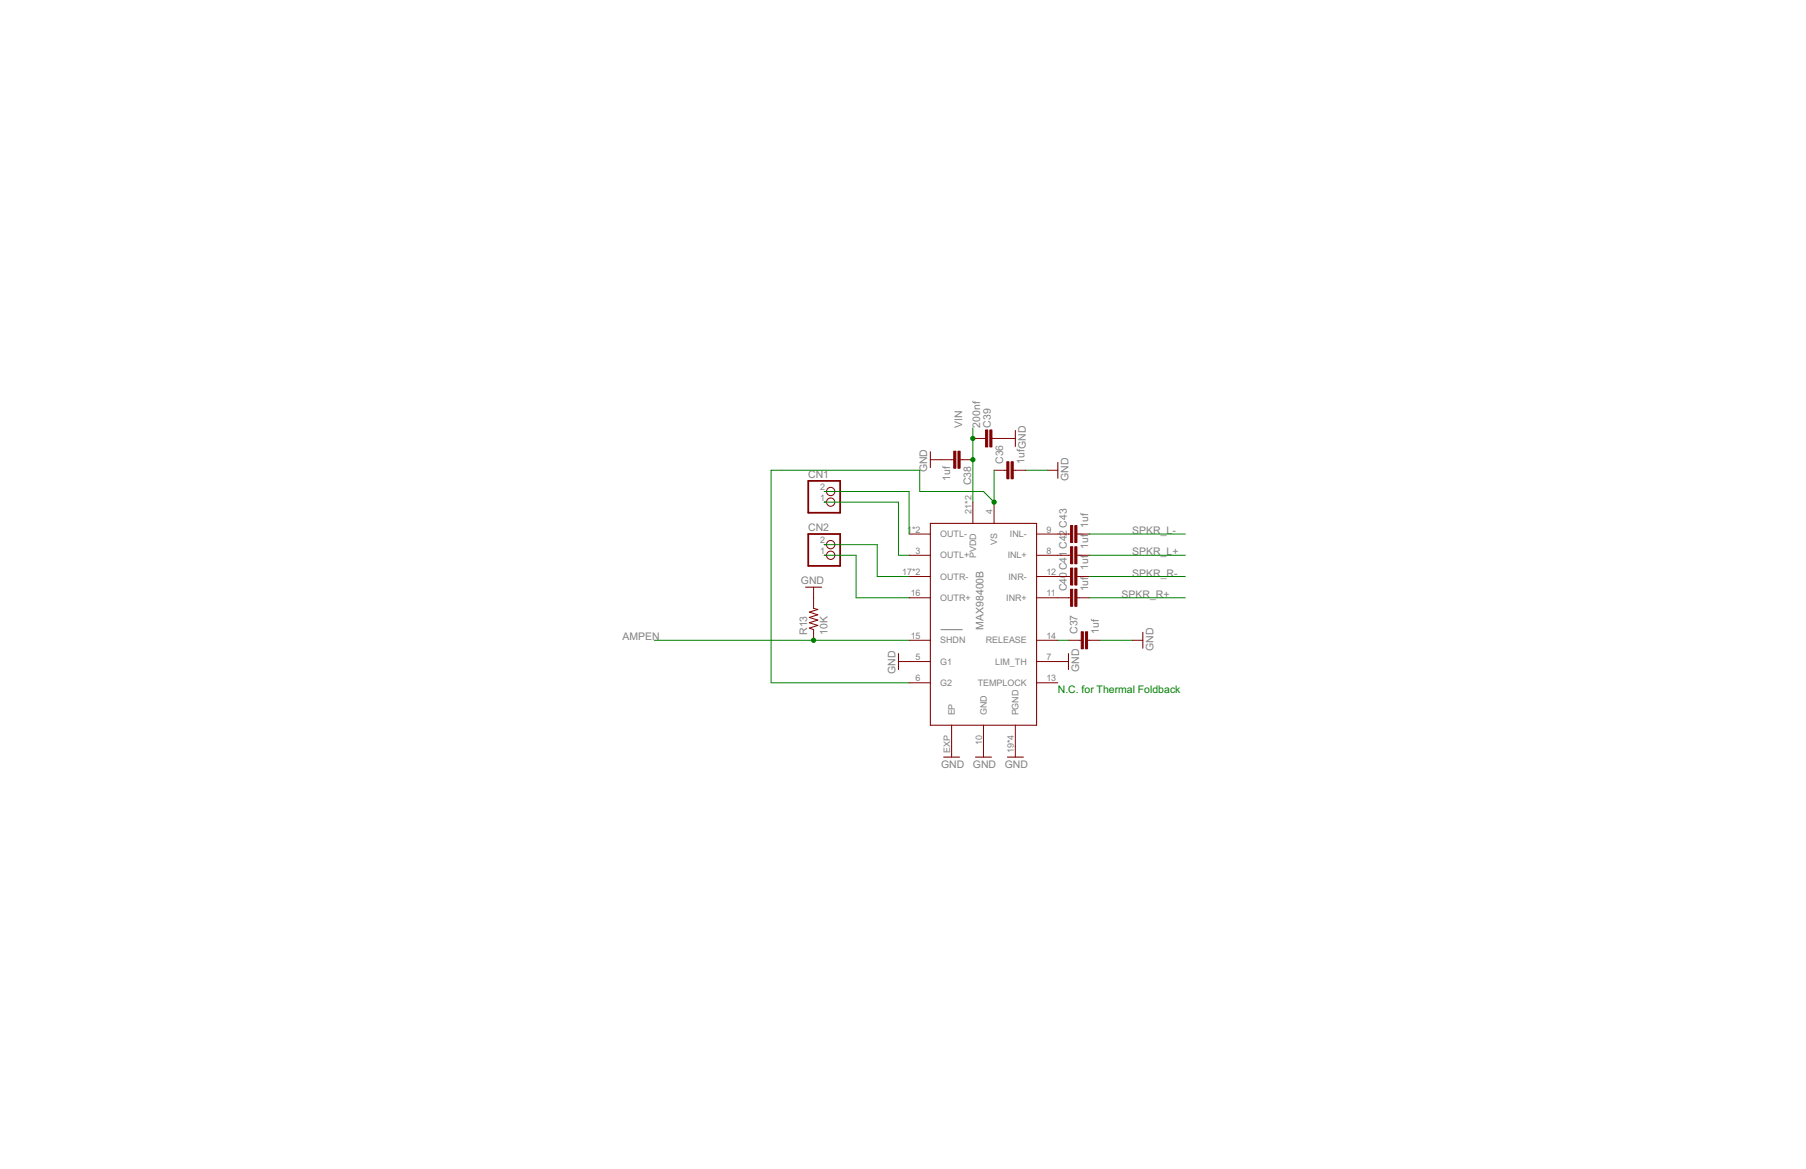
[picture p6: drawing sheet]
<svg xmlns="http://www.w3.org/2000/svg" width="432mm" height="279mm" viewBox="0 0 432 279" stroke-linecap="round" stroke-linejoin="round" font-family="sans-serif">
<path d="M225 150.5h5.1" fill="none" stroke="#808080" stroke-width=".25"/>
<path d="M222.4 108v3.8M242.8 102.9v3.8M252.9 110.5v3.8M222.4 125.1h25.4v48.2h-25.4zM192.6 140.3h3.8M214.8 156.2v3.8M255.5 156.2v3.8M273.2 151.1v3.8M225.6 181h3.8M233.2 181h3.8M240.9 181h3.8" fill="none" stroke="#800000" stroke-width=".25"/>
<g fill="none" stroke="#800000" stroke-width=".24">
<path d="M197.1 117.5h.5M222.4 109.9h5.6M229.6 109.9h3M232.6 104.8h3M237.2 104.8h5.6M237.7 112.4h3M242.3 112.4h3M250.4 112.4h2.5M197.1 132.7h.5M197.1 120h.5M197.1 130.2h.5M217.4 127.6h5"/>
<path d="M217.4 132.7h5M217.4 137.8h5M232.6 120v5.1M237.7 120v5.1M247.8 127.6h8.2M247.8 132.7h8.2M247.8 137.8h8.2M257.5 127.6h3M257.5 132.7h3M257.5 137.8h3M194.5 140.3v5.1l1 .3-2 .6 2 .6-2 .7 2 .6-2 .6 2 .7-2 .6 1 .4v2.5M214.8 158.1h7.6"/>
<path d="M217.4 142.9h5M217.4 153h5M247.8 142.9h8.2M247.8 153h5.1M247.8 158.1h7.7M255.5 153h3M257.5 142.9h3M260 153h3.1M270.7 153h2.5M217.4 163.2h5M227.5 173.3v7.7M235.1 173.3v7.7"/>
<path d="M242.8 173.3v7.7M247.8 163.2h5.1"/>
<circle cx="198.6" cy="117.5" r=".99"/>
<circle cx="198.6" cy="120" r=".99"/>
<circle cx="198.6" cy="130.2" r=".99"/>
<circle cx="198.6" cy="132.7" r=".99"/>
</g>
<g fill="#800000" stroke="#800000" stroke-width=".24">
<path d="M241.7 110.4h.6v4h-.6z"/>
<path d="M240.7 110.4h.5v4h-.5z"/>
<path d="M259.5 151h.5v4.1h-.5z"/>
<path d="M258.5 151h.5v4.1h-.5z"/>
<path d="M228 107.8h.5v4.1h-.5z"/>
<path d="M229 107.8h.6v4.1h-.6z"/>
<path d="M235.6 102.8h.6v4h-.6z"/>
<path d="M236.7 102.8h.5v4h-.5z"/>
<path d="M257 140.8h.5v4.1h-.5z"/>
<path d="M256 140.8h.5v4.1h-.5z"/>
<path d="M257 135.8h.5v4h-.5z"/>
<path d="M256 135.8h.5v4h-.5z"/>
<path d="M257 130.7h.5v4h-.5z"/>
<path d="M256 130.7h.5v4h-.5z"/>
<path d="M257 125.6h.5v4.1h-.5z"/>
<path d="M256 125.6h.5v4.1h-.5z"/>
</g>
<path d="M193.3 114.9h7.6v7.7h-7.6zM193.3 127.6h7.6v7.7h-7.6z" fill="none" stroke="#800000" stroke-width=".42"/>
<g fill="none" stroke="#008000" stroke-width=".24">
<path d="M197.1 117.5h20.3v10.1M232.6 102.3v17.7M237.7 112.4v7.6l-2.6-2.5h-15.2v-5.1h-35.5v50.8h33M245.3 112.4h5.1M197.1 132.7h7.6v10.2h12.7M197.1 130.2h12.6v7.6h7.7M197.1 120h17.7v12.7h2.6M260.5 137.8h22.9M260.5 132.7h22.9M260.5 127.6h22.9M156.4 153h61M252.9 153h2.6"/>
<path d="M260.5 142.9h22.9M263.1 153h7.6"/>
</g>
<g fill="#008000" stroke="#008000" stroke-width=".24">
<circle cx="194.5" cy="153" r=".51"/>
<circle cx="232.6" cy="109.9" r=".51"/>
<circle cx="232.6" cy="104.8" r=".51"/>
<circle cx="237.7" cy="120" r=".51"/>
</g>
<g font-size="2.8" fill="#808080">
<text x="230.1" y="102.2" transform="rotate(-90 230.1 102.2)">VIN</text>
<text x="234.4" y="102.2" transform="rotate(-90 234.4 102.2)">200nf</text>
<text x="236.9" y="102.2" transform="rotate(-90 236.9 102.2)">C39</text>
<text x="221.7" y="112.9" transform="rotate(-90 221.7 112.9)">GND</text>
<text x="239.8" y="110.9" transform="rotate(-90 239.8 110.9)">C36</text>
<text x="244.9" y="110.9" transform="rotate(-90 244.9 110.9)">1ufGND</text>
<text x="193.2" y="114.3">CN1</text>
<text x="227.1" y="114.9" transform="rotate(-90 227.1 114.9)">1uf</text>
<text x="232.2" y="116" transform="rotate(-90 232.2 116)">C38</text>
<text x="255.5" y="114.9" transform="rotate(-90 255.5 114.9)">GND</text>
<text x="193.2" y="127">CN2</text>
<text x="260.2" y="131.2" transform="rotate(-90 260.2 131.2)">1uf</text>
<text x="260.2" y="126.1" transform="rotate(-90 260.2 126.1)">1uf</text>
<text x="270.7" y="127.6">SPKR_L-</text>
<text x="260.2" y="136.3" transform="rotate(-90 260.2 136.3)">1uf</text>
<text x="270.7" y="137.8">SPKR_R-</text>
<text x="270.7" y="132.7">SPKR_L+</text>
<text x="191.5" y="139.6">GND</text>
<text x="255.1" y="141.4" transform="rotate(-90 255.1 141.4)">C40 C41 C42 C43</text>
<text x="260.2" y="141.4" transform="rotate(-90 260.2 141.4)">1uf</text>
<text x="268.2" y="142.9">SPKR_R+</text>
<text x="148.8" y="153">AMPEN</text>
<text x="193" y="151.8" transform="rotate(-90 193 151.8)">R13</text>
<text x="197.8" y="151.8" transform="rotate(-90 197.8 151.8)">10K</text>
<text x="235.1" y="150.5" transform="rotate(-90 235.1 150.5)">MAX98400B</text>
<text x="257.6" y="151.5" transform="rotate(-90 257.6 151.5)">C37</text>
<text x="262.7" y="151.5" transform="rotate(-90 262.7 151.5)">1uf</text>
<text x="275.8" y="155.6" transform="rotate(-90 275.8 155.6)">GND</text>
<text x="214.1" y="161.1" transform="rotate(-90 214.1 161.1)">GND</text>
<text x="258" y="160.6" transform="rotate(-90 258 160.6)">GND</text>
<text x="225" y="183.5">GND</text>
<text x="232.6" y="183.5">GND</text>
<text x="240.2" y="183.5">GND</text>
</g>
<text font-size="2.8" fill="#008000" x="252.9" y="165.7">N.C. for Thermal Foldback</text>
<g font-size="2.4" fill="#808080">
<text x="196.1" y="117.1">2</text>
<text x="196.1" y="119.7">1</text>
<text x="232.2" y="122.8" transform="rotate(-90 232.2 122.8)">21*2</text>
<text x="237.3" y="122.8" transform="rotate(-90 237.3 122.8)">4</text>
<text x="196.1" y="129.8">2</text>
<text x="216.9" y="127.3">1*2</text>
<text x="224.8" y="128.4">OUTL-</text>
<text x="238.4" y="130.3" transform="rotate(-90 238.4 130.3)">VS</text>
<text x="241.5" y="128.4">INL-</text>
<text x="250.2" y="127.3">9</text>
<text x="196.1" y="132.4">1</text>
<text x="215.7" y="137.4">17*2</text>
<text x="218.9" y="132.4">3</text>
<text x="224.8" y="133.5">OUTL+</text>
<text x="233.4" y="133.4" transform="rotate(-90 233.4 133.4)">PVDD</text>
<text x="240.9" y="133.5">INL+</text>
<text x="250.2" y="137.4">12</text>
<text x="250.2" y="132.4">8</text>
<text x="217.7" y="142.5">16</text>
<text x="224.8" y="138.6">OUTR-</text>
<text x="224.8" y="143.6">OUTR+</text>
<text x="240.6" y="143.6">INR+</text>
<text x="241.1" y="138.6">INR-</text>
<text x="250.2" y="142.5">11</text>
<text x="217.7" y="152.7">15</text>
<text x="224.8" y="153.8">SHDN</text>
<text x="235.7" y="153.8">RELEASE</text>
<text x="250.2" y="152.7">14</text>
<text x="218.9" y="157.8">5</text>
<text x="224.8" y="158.9">G1</text>
<text x="237.9" y="158.9">LIM_TH</text>
<text x="250.2" y="157.8">7</text>
<text x="218.9" y="162.8">6</text>
<text x="224.8" y="163.9">G2</text>
<text x="233.8" y="163.9">TEMPLOCK</text>
<text x="250.2" y="162.8">13</text>
<text x="228.3" y="171" transform="rotate(-90 228.3 171)">EP</text>
<text x="235.9" y="171" transform="rotate(-90 235.9 171)">GND</text>
<text x="243.5" y="171" transform="rotate(-90 243.5 171)">PGND</text>
<text x="227.2" y="179.9" transform="rotate(-90 227.2 179.9)">EXP</text>
<text x="234.8" y="178" transform="rotate(-90 234.8 178)">10</text>
<text x="242.4" y="180.1" transform="rotate(-90 242.4 180.1)">19*4</text>
</g>
</svg>
